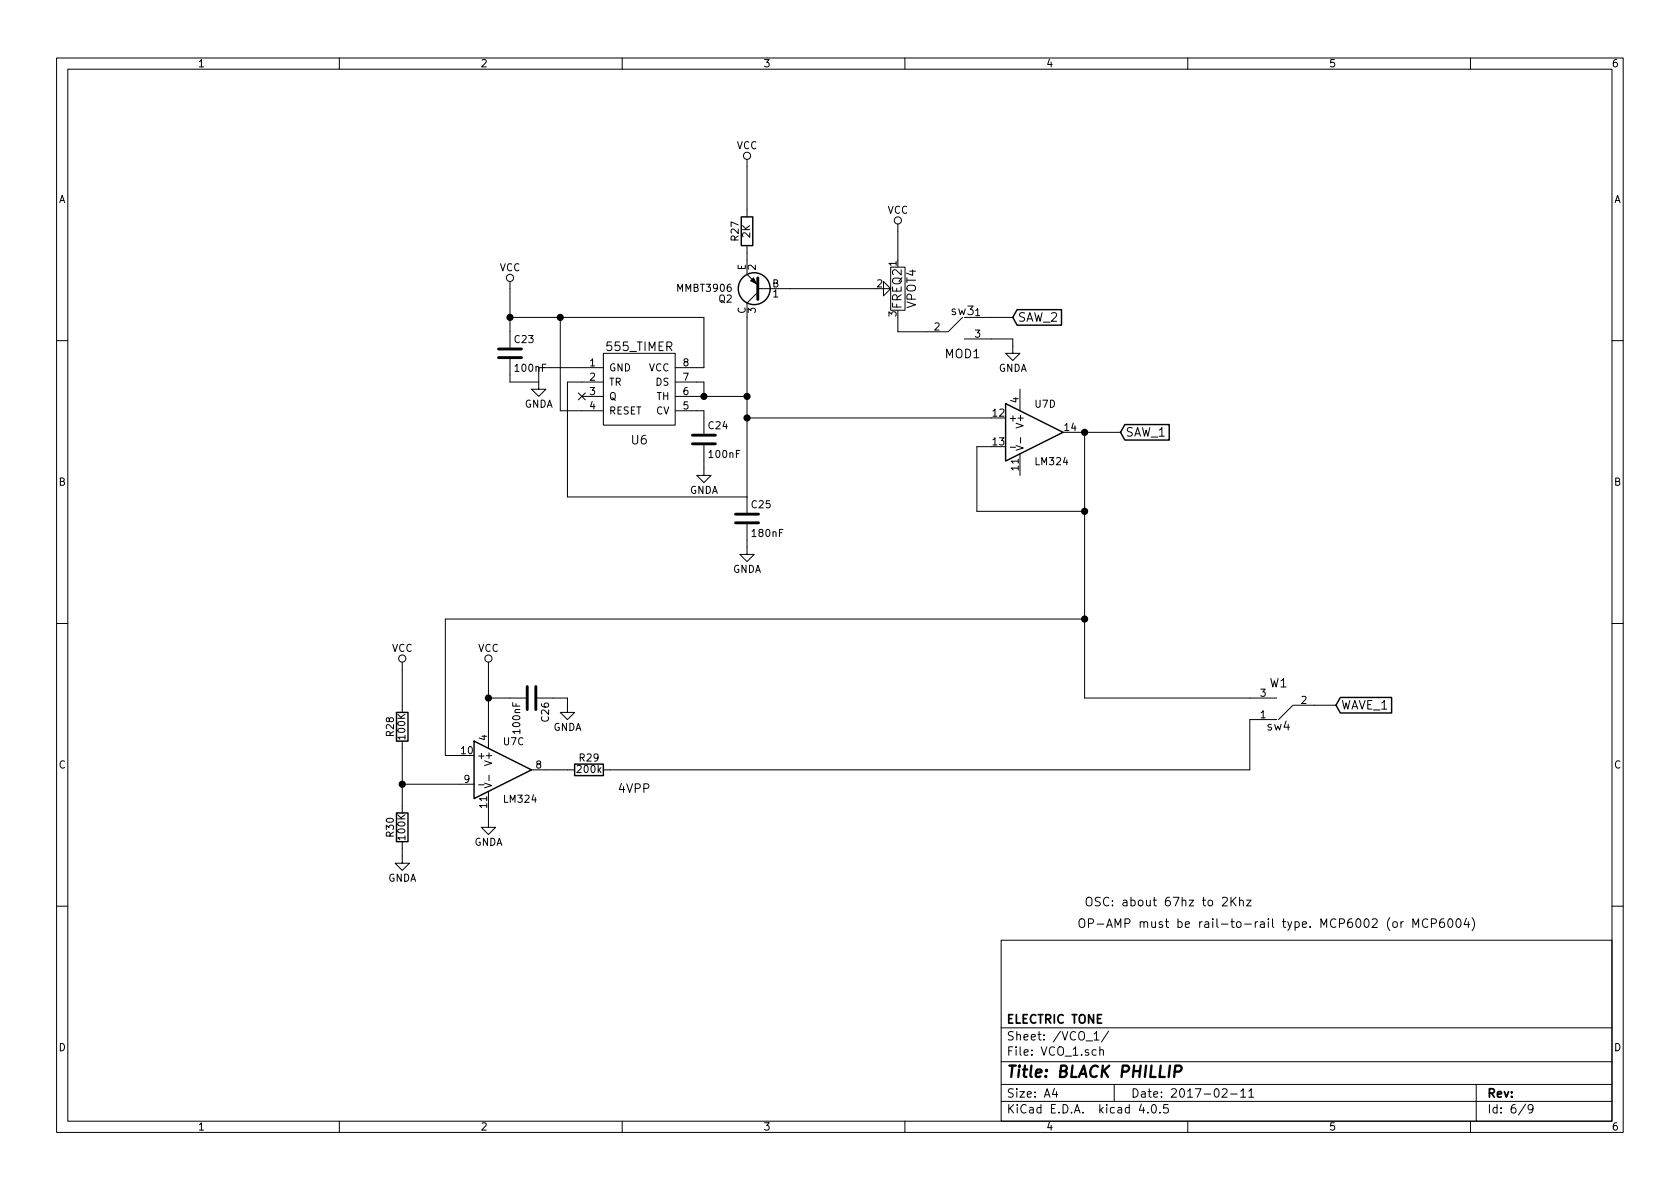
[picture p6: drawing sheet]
<svg xmlns="http://www.w3.org/2000/svg" width="297mm" height="210mm" viewBox="0 0 297 210" stroke-linecap="round" stroke-linejoin="round" font-family="sans-serif">
<g fill="none" stroke="#000" stroke-width=".18">
<path d="M10 10.3h277v189.9h-277zM12 12.2h273v186.1h-273zM60 10.3v1.9M110 10.3v1.9M160 10.3v1.9M210 10.3v1.9M260 10.3v1.9M132.1 28.2v10.1M158.7 39.6v6.4M90.2 56.1h34.3v8.9h-5.1M90.2 49.8v11.7M99.1 56.1v16.5h7.6"/>
<path d="M132.1 43.4v5.1l1.9 1.9M134 51h20.9M134 51.7l-1.9 1.9v37.1M156.2 51h1.3l-1.3 1.3v-2.5l1.3 1.2M157.5 47.2h2.5v7.7h-2.5zM158.7 56.1v2.6h8.8M170.2 56.1l-2.6 2.6M170.5 59.9h8.6v2.6h1.2l-1.2 1.2-1.3-1.2h1.3M170.5 56.1h8.6M10 60.2h2M90.2 63.5v4.1h5M95.2 67.6v1.2h1.3l-1.3 1.3-1.2-1.3h1.2"/>
<path d="M102.3 69.5l1.2 1.2M102.9 70.1h3.8M103.5 69.5l-1.2 1.2M106.7 62.5h12.7v12.7h-12.7zM106.7 67.6h-6.4v20.3h31.8M106.7 65h-11.5v2.6M119.4 67.6h5.1v2.5M119.4 72.6h5.1v4.1M119.4 70.1h12.7M124.5 78.7v5.4h1.2l-1.2 1.2-1.3-1.2h1.3M132.1 73.9h43.2M175.3 79h-2.6v11.4h19.1"/>
<path d="M178.6 79.1h1M179.7 78.8l1.2 .4-1.2 .4M180.3 68.8v3.8M180.4 77.4v1M190.5 76.4h7.6M191.8 76.4v47h33.9M285 60.2h2M132.1 92.7v5.3h1.2l-1.2 1.3-1.3-1.3h1.3M180.3 80.3v3.8M10 110.3h2M71.1 117.1v8.9M86.4 117.1v15.2"/>
<path d="M191.8 109.5h-113.1v24.1h2.6M285 110.3h2M71.1 131.1v12.7M71.1 138.7h12.7M84.6 138.8h1M85.7 138.5l1.2 .4-1.2 .4M86.4 139.9v6.4h1.2l-1.2 1.3-1.3-1.3h1.3M86.4 123.4h6.6M86.5 137.1v.9M94 136.1h7.6M95 123.4h5.3v2.6h1.3l-1.3 1.2-1.2-1.2h1.2M225.7 127.2h-4.7v8.9h-114.3"/>
<path d="M228.6 124.7l-2.5 2.5M228.7 124.7h7.5M71.1 148.8v3.8h1.3l-1.3 1.3-1.3-1.3h1.3M216.1 158.8l.3-.1h.3l.2 .1 .1 .3-.1 .2-.8 .9h.9M217.7 158.7v1.5M217.9 159.3l.6 .9M218.5 158.7l-.8 .8M219.2 159.3h.1a.36 .36 0 0 1 .5 .1v.8M219.2 158.7v1.5M220.4 159.2h.8l-.8 1h.8M10 160.2h2M177 166.3h108v32h-108z"/>
<path d="M246.3 163.1l.3-.1 .4 .1 .1 .6-.2 .2-.3 .1-.3-.2zM247.7 163v1M248.1 163l-.2 .1-.2 .2M249.8 164v-1.5l.5 1.1 .5-1.1v1.5M252.5 162.6a.62 .62 0 0 0-.8 0 .62 .62 0 0 0-.2 .7 .58 .58 0 0 0 .3 .6 .58 .58 0 0 0 .7-.1M253.1 163.3l.7-.1 .2-.2-.1-.4-.2-.1h-.6v1.5M255.3 162.5a.62 .62 0 0 0-.8 .6l.1 .7a.48 .48 0 0 0 .8-.1l-.1-.5a.48 .48 0 0 0-.8 .1M256.2 162.6l.2-.1a.81 .81 0 0 1 .5 .7 .81 .81 0 0 1-.5 .8 .98 .98 0 0 1-.2-1.4zM257.6 162.6l.2-.1a.81 .81 0 0 1 .5 .7 .81 .81 0 0 1-.5 .8l-.2-.2-.2-.4zM259.3 162.4l-.4 1.1h.9M259.6 163v1M260.3 162.3a1.75 1.75 0 0 1 0 2.3"/>
<path d="M285 160.2h2M60 198.3v1.9M110 198.3v1.9M160 198.3v1.9M177 194.8h108M177 191.8h108M177 187.8h108M177 181.8h108M186.4 192.5l-.3 1h.9M186.8 193v1M193.4 182.8l.5-.4v1.5M193.4 183.9h.9"/>
<path d="M193.8 185.7l-.4-.1-.3 .3 .1 .6 .2 .1 .4-.1M194.5 185.7l.2-.1 .3 .1 .1 .9M194.5 185.1v1.5M196 182.3l-1.3 2M197 191.8v3M201.8 195.2l-.4 1.1h1M202.9 196.7v.1M203.8 195.4l.1-.1a.81 .81 0 0 1 .6 .6 .81 .81 0 0 1-.3 .8l-.1 .1a.8 .8 0 0 1-.6-.6 .8 .8 0 0 1 .3-.8zM205.1 196.7v.1M206.5 195.3h-.7l-.1 .7 .2-.1 .5 .1 .2 .2-.1 .5-.2 .1-.6-.1M210 198.3v1.9M216.1 192.7l.2-.2h.4l.3 .5-1 1h1"/>
<path d="M217.6 193.5h1.1M219.4 193l.4-.5v1.5M219.4 194h.8M220.8 193l.4-.5v1.5M220.8 194h.9M260 198.3v1.9M261 191.8v6.5M269.7 195.2l-1.2 2M271 196l-.2 .3h-.3l-.3-.3v-.4l.1-.2 .5-.1 .2 .2a1.19 1.19 0 0 1-.2 1.2l-.5 .1"/>
<circle cx="132.1" cy="27.6" r=".63"/>
<circle cx="158.7" cy="39" r=".63"/>
<circle cx="90.2" cy="49.1" r=".63"/>
<circle cx="71.1" cy="116.5" r=".63"/>
<circle cx="86.4" cy="116.5" r=".63"/>
</g>
<path d="M207.7 189.5h.8a.56 .56 0 0 0 .4-.5 .56 .56 0 0 0-.3-.6h-.8l-.2 2" fill="none" stroke="#000" stroke-width=".41"/>
<g fill="#000" stroke="#000" stroke-width=".25">
<circle cx="90.2" cy="56.1" r=".51"/>
<circle cx="99.1" cy="56.1" r=".51"/>
<circle cx="124.5" cy="70.1" r=".51"/>
<circle cx="132.1" cy="70.1" r=".51"/>
<circle cx="132.1" cy="73.9" r=".51"/>
<circle cx="191.8" cy="76.4" r=".51"/>
<circle cx="191.8" cy="90.4" r=".51"/>
<circle cx="191.8" cy="109.5" r=".51"/>
<circle cx="71.1" cy="138.7" r=".51"/>
<circle cx="86.4" cy="123.4" r=".51"/>
</g>
<path d="M88.1 63.2h4.1M88.1 61.7h4.1M122.4 78.5h4.1M122.4 77h4.1M130 92.5h4.1M130 90.9h4.1M93.2 121.4v4.1M94.7 121.4v4.1" fill="none" stroke="#000" stroke-width=".51"/>
<g fill="none" stroke="#000" stroke-width=".25">
<path d="M131.1 38.3h2v5.1h-2zM179.8 54.8h7.9v2.7h-7.9l-.7-1.4zM177.8 71.4l10.2 5-10.2 5.1zM198.9 75.1h7.8v2.7h-7.8l-.8-1.4zM70.1 126h2v5.1h-2zM83.8 131.1l10.2 5-10.2 5.1zM101.6 135.1h5.1v2.1h-5.1zM237 123.3h9v2.8h-9l-.8-1.4zM70.1 143.8h2v5h-2z"/>
<circle cx="133.3" cy="51" r="2.82"/>
</g>
<path d="M134 49.1v3.9z" fill="#000" stroke="#000" stroke-width=".51"/>
<path d="M132.7 49.7l.5-.6 .5 1.1z" fill="#000" stroke="#000" stroke-width=".18"/>
<text font-size="2.8" x="178" y="190.5">Title: BLACK PHILLIP</text>
<g font-size="2.1">
<text x="159.4" y="54.6" transform="rotate(-90 159.4 54.6)">FREQ2</text>
<text x="162" y="54.5" transform="rotate(-90 162 54.5)">VPOT4</text>
<text x="168.2" y="55.7">sw3</text>
<text x="180" y="56.9">SAW_2</text>
<text x="107.4" y="62.1">555_TIMER</text>
<text x="167.1" y="63.3">MOD1</text>
<text x="199" y="77.2">SAW_1</text>
<text x="111.7" y="78.6">U6</text>
<text x="224.5" y="121.6">W1</text>
<text x="237.1" y="125.5">WAVE_1</text>
<text x="224" y="129.2">sw4</text>
<text x="109.2" y="140.2">4VPP</text>
<text x="191.8" y="160.3">OSC: about 67hz to 2Khz</text>
<text x="190.5" y="164.1">OP-AMP must be rail-to-rail type. MCP6002 (or MCP6004)</text>
<text x="178" y="184">Sheet: /VCO_1/</text>
<text x="178" y="181">ELECTRIC TONE</text>
<text x="178" y="186.7">File: VCO_1.sch</text>
<text x="178" y="196.9">KiCad E.D.A. kicad 4.0.5</text>
<text x="178" y="194.1">Size: A4</text>
<text x="200" y="194.1">Date: 2017-02-11</text>
<text x="263" y="194.1">Rev:</text>
<text x="263" y="196.9">Id: 6/9</text>
</g>
<g font-size="1.8">
<text x="35" y="11.9">1</text>
<text x="85" y="11.9">2</text>
<text x="135" y="11.9">3</text>
<text x="185" y="11.9">4</text>
<text x="235" y="11.9">5</text>
<text x="285" y="11.9">6</text>
<text x="130.2" y="26.4">VCC</text>
<text x="10.4" y="35.9">A</text>
<text x="285.4" y="35.9">A</text>
<text x="156.9" y="37.8">VCC</text>
<text x="88.3" y="47.9">VCC</text>
<text x="130.6" y="42.5" transform="rotate(-90 130.6 42.5)">R27</text>
<text x="131.8" y="47.8" transform="rotate(-90 131.8 47.8)">E</text>
<text x="132.6" y="42" transform="rotate(-90 132.6 42)">2K</text>
<text x="133.6" y="47.7" transform="rotate(-90 133.6 47.7)">2</text>
<text x="158.5" y="47.1" transform="rotate(-90 158.5 47.1)">1</text>
<text x="119.9" y="51.6">MMBT3906</text>
<text x="127.1" y="53.5">Q2</text>
<text x="136.5" y="50.8">B</text>
<text x="136.7" y="52.6">1</text>
<text x="155.1" y="50.8">2</text>
<text x="131.8" y="55.5" transform="rotate(-90 131.8 55.5)">C</text>
<text x="133.6" y="55.3" transform="rotate(-90 133.6 55.3)">3</text>
<text x="158.5" y="56" transform="rotate(-90 158.5 56)">3</text>
<text x="165.2" y="58.4">2</text>
<text x="172.4" y="55.9">1</text>
<text x="172.4" y="59.7">3</text>
<text x="91" y="60.6">C23</text>
<text x="91.2" y="65.7">100nF</text>
<text x="104.3" y="64.8">1</text>
<text x="107.7" y="65.7">GND</text>
<text x="114.6" y="65.7">VCC</text>
<text x="120.8" y="64.8">8</text>
<text x="176.5" y="65.7">GNDA</text>
<text x="104.3" y="67.3">2</text>
<text x="104.3" y="69.8">3</text>
<text x="107.7" y="68.2">TR</text>
<text x="107.7" y="70.7">Q</text>
<text x="115.9" y="68.2">DS</text>
<text x="116" y="70.7">TH</text>
<text x="120.8" y="69.8">6</text>
<text x="120.8" y="67.3">7</text>
<text x="180.1" y="71.2" transform="rotate(-90 180.1 71.2)">4</text>
<text x="92.7" y="72.1">GNDA</text>
<text x="104.3" y="72.4">4</text>
<text x="107.7" y="73.3">RESET</text>
<text x="115.9" y="73.3">CV</text>
<text x="120.8" y="72.4">5</text>
<text x="125.3" y="75.9">C24</text>
<text x="175.6" y="73.7">12</text>
<text x="178.3" y="74.5">+</text>
<text x="181" y="75.4" transform="rotate(-90 181 75.4)">V+</text>
<text x="183" y="72.1">U7D</text>
<text x="188.3" y="76.2">14</text>
<text x="125.5" y="81">100nF</text>
<text x="175.6" y="78.7">13</text>
<text x="180.1" y="83.1" transform="rotate(-90 180.1 83.1)">11</text>
<text x="183.2" y="82.2">LM324</text>
<text x="10.4" y="85.9">B</text>
<text x="121.9" y="87.3">GNDA</text>
<text x="132.9" y="89.9">C25</text>
<text x="285.4" y="85.9">B</text>
<text x="133.1" y="94.9">180nF</text>
<text x="129.5" y="101.3">GNDA</text>
<text x="69.3" y="115.3">VCC</text>
<text x="84.5" y="115.3">VCC</text>
<text x="222.9" y="123.2">3</text>
<text x="230.1" y="124.5">2</text>
<text x="69.6" y="130.1" transform="rotate(-90 69.6 130.1)">R28</text>
<text x="71.7" y="130.6" transform="rotate(-90 71.7 130.6)">100K</text>
<text x="86.1" y="130.9" transform="rotate(-90 86.1 130.9)">4</text>
<text x="89.1" y="131.8">U7C</text>
<text x="92" y="129.6" transform="rotate(-90 92 129.6)">100nF</text>
<text x="97.1" y="127.6" transform="rotate(-90 97.1 127.6)">C26</text>
<text x="97.7" y="129.2">GNDA</text>
<text x="222.9" y="127">1</text>
<text x="10.4" y="135.9">C</text>
<text x="81.6" y="133.3">10</text>
<text x="84.3" y="134.2">+</text>
<text x="87" y="135" transform="rotate(-90 87 135)">V+</text>
<text x="94.8" y="135.9">8</text>
<text x="102.2" y="136.7">200k</text>
<text x="102.5" y="134.6">R29</text>
<text x="285.4" y="135.9">C</text>
<text x="82.1" y="138.4">9</text>
<text x="86.1" y="142.8" transform="rotate(-90 86.1 142.8)">11</text>
<text x="89.2" y="141.9">LM324</text>
<text x="69.6" y="147.9" transform="rotate(-90 69.6 147.9)">R30</text>
<text x="71.7" y="148.4" transform="rotate(-90 71.7 148.4)">100K</text>
<text x="83.8" y="149.5">GNDA</text>
<text x="68.5" y="155.9">GNDA</text>
<text x="10.4" y="185.9">D</text>
<text x="285.4" y="185.9">D</text>
<text x="35" y="199.9">1</text>
<text x="85" y="199.9">2</text>
<text x="135" y="199.9">3</text>
<text x="185" y="199.9">4</text>
<text x="235" y="199.9">5</text>
<text x="285" y="199.9">6</text>
</g>
</svg>
